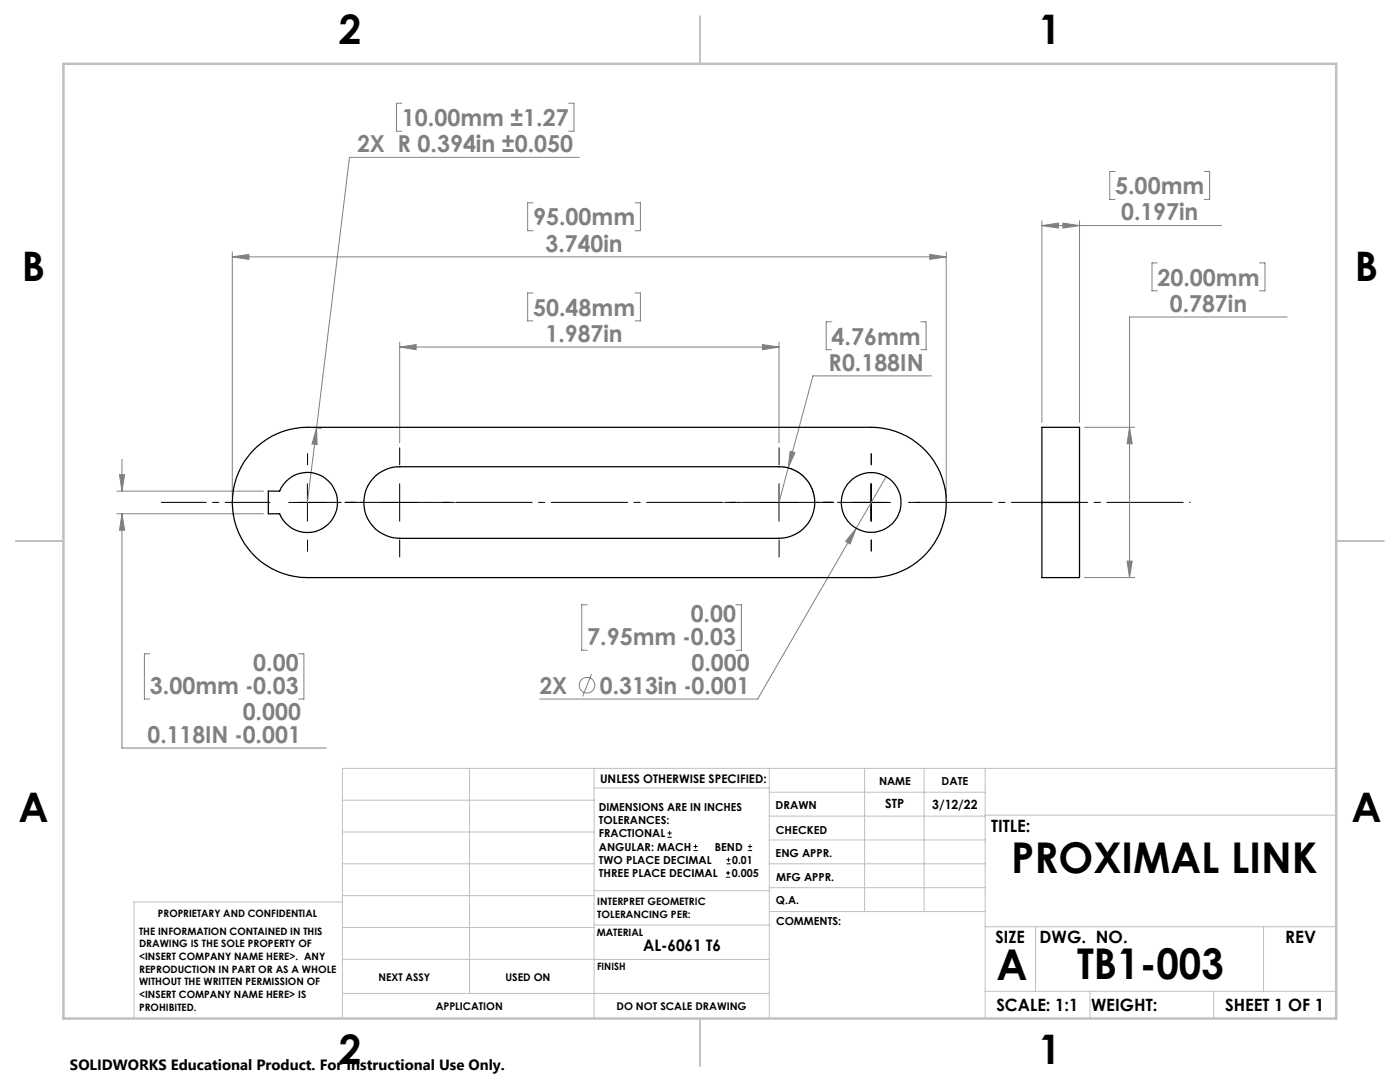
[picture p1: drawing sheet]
<svg xmlns="http://www.w3.org/2000/svg" width="279mm" height="216mm" viewBox="0 0 279 216" stroke-linecap="round" stroke-linejoin="round" font-family="sans-serif">
<g fill="none" stroke="#808080" stroke-width=".2">
<path d="M80.2 20.6h-1.1v5.6h1.1M113.5 20.6h1v5.6h-1M115.6 31.4h-45.9l-8.4 68.9M222.5 34.2h-1v5.6h1M240.3 34.2h1.1v5.6h-1.1M46.4 51.3l3.3-.5v1zM46.4 50.3v49M46.4 51.3h142.4M106.4 40.5h-1.1v5.5h1.1M106.4 58.5h-1.1v5.5h1.1M126.8 40.5h1v5.5h-1M126.8 58.5h1v5.5h-1"/>
<path d="M185.6 50.8l3.2 .5-3.2 .5zM188.8 50.3v49M207.9 45l3.3-.5v1zM207.9 44v40.3M207.9 45h35.9M212.1 44.5l3.3 .5-3.3 .5zM215.4 44v40.3M231 52.5h-1.1v5.5h1.1M251.4 52.5h1v5.5h-1M79.8 69.3l3.2-.5v1zM79.8 68.3v20.1M79.8 69.3h75.7"/>
<path d="M152.2 68.8l3.3 .5-3.3 .5zM155.5 68.3v20.1M165.9 64.2h-1v5.6h1M183.8 64.2h1v5.6h-1M185.9 75h-23.7l-6.7 25.3M256.9 63.3h-31.5v52M23.4 98h29.2M23.8 94.7h1.1l-.6 3.3zM24.3 91.7v6.3M62.4 85.3l1.8 .2M63.2 85.4l.1 3.3-1-.1zM156.4 93.2a7.1 7.1 0 0 1 6.1 6.1"/>
<path d="M157.7 90l.9 .3-1.3 3zM176.8 95.1l-25.6 44.4h-43.5M216.4 85.3h10M225.4 85.3l.6 3.2h-1.1zM23.4 102.5h29.2M24.3 102.5l.6 3.3h-1.1zM24.3 102.5v46.8h40.8M170.9 105.4l-1.2 3.1-.9-.5zM216.4 115.3h10M224.9 112h1.1l-.6 3.3zM29.9 130.5h-1.1v9h1.1M59.6 130.5h1v9h-1"/>
<path d="M117.2 120.7h-1.1v9.1h1.1M118 134.5l-1.7 4.5M146.9 120.7h1.1v9.1h-1.1"/>
<circle cx="117.2" cy="136.7" r="1.55"/>
</g>
<g fill="none" stroke="#000" stroke-width=".2">
<path d="M61.3 96.5v7.5M79.8 96.5v7.5M155.5 96.5v7.5M173.8 96.5v7.5M57.6 100.3h7.5M76 100.3h7.5M151.7 100.3h7.5M170.1 100.3h7.5M133.2 167.1h.9M133.2 166.2h.9M133.6 165.8v.9M138.4 169.7h.8"/>
<path d="M138.4 168.9h.8M138.8 168.5v.8M144.9 175h.8M144.9 174.2h.8M145 172.4h.8M145 171.6h.8M145.3 173.8v.8M145.4 171.1v.9M149.3 169.7h.8M149.3 168.9h.8M149.7 168.5v.8"/>
</g>
<path d="M59.4 100.2h116.5" fill="none" stroke="#000" stroke-width=".2" stroke-dasharray="15.2 1.3 1.3 1.3" stroke-dashoffset="6.5"/>
<g fill="none" stroke="#000" stroke-width=".2" stroke-dasharray="15.2 1.3 1.3 1.3">
<path d="M61.4 92.7v-2.2M79.8 92.7v-3.4M155.5 92.7v-3.4M173.9 92.7v-2.2M61.4 107.7v2.3M68.9 100.2h2.2M72.3 100.2h-3.4M79.8 107.7v3.4M87.3 100.2h3.4M148 100.2h-3.4M155.5 107.7v3.4M163 100.2h3.4"/>
<path d="M166.4 100.2h-2.2M173.9 107.7v2.3M181.4 100.2h2.2"/>
</g>
<path d="M181.4 100.2h56.1" fill="none" stroke="#000" stroke-width=".2" stroke-dasharray="15.2 1.3 1.3 1.3" stroke-dashoffset="-1.4"/>
<path d="M53.9 100.2h-21.7" fill="none" stroke="#000" stroke-width=".2" stroke-dasharray="15.2 1.3 1.3 1.3" stroke-dashoffset="6.3"/>
<g fill="none" stroke="#c0c0c0" stroke-width=".2">
<path d="M68.3 159.7h50.3M93.7 153.3v44.9M118.6 153.3v49.9M118.6 157.2h34.9M153.5 153.3v49.9M153.5 158.1h43.1M172.5 153.3v28.6M184.4 153.3v28.6M196.6 153.3v49.9M266.7 153.3h-198.4v49.9M68.3 178.7h50.3M68.3 172.4h50.3"/>
<path d="M68.3 166h50.3M68.3 180h-41.6v23.2M118.6 177.7h35M153.5 167.6h43.1M153.5 162.8h43.1M153.5 172.4h43.1M153.5 177.1h43.1M196.6 162.7h70.1M68.3 198.2h85.2M68.3 191.4l85.2 .1M68.3 185.1h50.3M118.6 184.6h35"/>
<path d="M153.6 181.9h43M196.6 197.8h70.1M196.6 184.9h70.1M206.7 184.9v12.9M217.5 197.8v5.4M242.2 197.8v5.4M252.2 184.9v12.9"/>
</g>
<path d="M139.7 3.2v9.5M3.1 107.9h9.6M266.7 107.9h9.5M139.7 203.2v9.6" fill="none" stroke="#c0c0c0" stroke-width=".25"/>
<path d="M12.7 12.7h254v190.5h-254z" fill="none" stroke="#c0c0c0" stroke-width=".5"/>
<path d="M63.2 85.4l-.9 3.2 1 .1zM46.4 51.3l3.3-.5v1zM185.6 50.8l3.2 .5-3.2 .5zM79.8 69.3l3.2-.5v1zM152.2 68.8l3.3 .5-3.3 .5zM170.9 105.4l-2.1 2.6 .9 .5zM157.7 90l-.4 3.3 1.3-3zM23.8 94.7h1.1l-.6 3.3zM24.3 102.5l.6 3.3h-1.1zM224.9 112h1.1l-.6 3.3zM225.4 85.3l.6 3.2h-1.1zM207.9 45l3.3-.5v1zM212.1 44.5l3.3 .5-3.3 .5z" fill="#808080"/>
<g fill="none" stroke="#000" stroke-width=".25">
<path d="M50.3 90.1a15.1 15.1 0 0 1 11-4.8h112.5a15 15 0 0 1 15 15 15 15 0 0 1-15 15h-112.5a15 15 0 0 1-13.7-9 15 15 0 0 1 2.7-16.2zM53.6 98h2.2a6 6 0 0 1 9.2-2.5 6 6 0 0 1 0 9.5 6 6 0 0 1-9.2-2.5h-2.2zM75 94.9a7.4 7.4 0 0 1 4.8-1.8h75.7a7.1 7.1 0 0 1 7.1 7.2 7.1 7.1 0 0 1-7.1 7.1h-75.7a7.2 7.2 0 0 1-6.7-4.6 7.2 7.2 0 0 1 1.9-7.9zM207.9 100.3v-15h7.5v15M207.9 100.3v15h7.5v-15M207.9 100.3h7.5"/>
<circle cx="173.9" cy="100.3" r="6"/>
</g>
<g font-size="8.5">
<text x="201.8" y="174.2">PROXIMAL LINK</text>
<text x="198.9" y="195.5">A</text>
<text x="215" y="195.4">TB1-003</text>
</g>
<g font-size="8.1">
<text x="67.6" y="8.9">2</text>
<text x="207.3" y="8.9">1</text>
<text x="4.4" y="56.2">B</text>
<text x="270.4" y="56.2">B</text>
<text x="3.7" y="164.1">A</text>
<text x="269.7" y="164.1">A</text>
<text x="67.6" y="212.4">2</text>
<text x="207.3" y="212.4">1</text>
</g>
<g font-size="4.7" fill="#808080">
<text x="80.2" y="25.1">10.00mm ±1.27</text>
<text x="71.4" y="30.3">2X R 0.394in ±0.050</text>
<text x="222.6" y="38.8">5.00mm</text>
<text x="106.4" y="45">95.00mm</text>
<text x="223.7" y="44">0.197in</text>
<text x="108.9" y="50.2">3.740in</text>
<text x="231" y="57">20.00mm</text>
<text x="106.4" y="63">50.48mm</text>
<text x="233.5" y="62.2">0.787in</text>
<text x="108.9" y="68.2">1.987in</text>
<text x="166" y="68.7">4.76mm</text>
<text x="165.4" y="74">R0.188IN</text>
<text x="137.8" y="124.2">0.00</text>
<text x="117.2" y="128.7">7.95mm -0.03</text>
<text x="50.6" y="133.9">0.00</text>
<text x="138" y="133.9">0.000</text>
<text x="29.9" y="138.4">3.00mm -0.03</text>
<text x="48.4" y="143.7">0.000</text>
<text x="107.7" y="138.4">2X</text>
<text x="119.7" y="138.5">0.313in -0.001</text>
<text x="29.4" y="148.2">0.118IN -0.001</text>
</g>
<g font-size="3.4">
<text x="197.8" y="166">TITLE:</text>
<text x="198.7" y="188.1">SIZE</text>
<text x="207.5" y="188.1">DWG. NO.</text>
<text x="256.5" y="188.2">REV</text>
<text x="198.8" y="201.7">SCALE: 1:1</text>
<text x="217.7" y="201.8">WEIGHT:</text>
<text x="244.5" y="201.7">SHEET 1 OF 1</text>
</g>
<text font-size="3.2" x="128.3" y="189.8">AL-6061 T6</text>
<text font-size="3" x="14" y="213.5">SOLIDWORKS Educational Product. For Instructional Use Only.</text>
<g font-size="2.5">
<text x="176.7" y="161.3">STP</text>
<text x="186.1" y="161.4">3/12/22</text>
</g>
<text font-size="2.4" x="119.8" y="156.2">UNLESS OTHERWISE SPECIFIED:</text>
<g font-size="2.2">
<text x="119.5" y="161.8">DIMENSIONS ARE IN INCHES</text>
<text x="154.8" y="161.4">DRAWN</text>
<text x="175.4" y="156.6">NAME</text>
<text x="187.9" y="156.7">DATE</text>
<text x="119.5" y="164.4">TOLERANCES:</text>
<text x="119.5" y="167.1">FRACTIONAL</text>
<text x="154.9" y="166.3">CHECKED</text>
<text x="119.5" y="169.7">ANGULAR: MACH</text>
<text x="119.5" y="172.4">TWO PLACE DECIMAL</text>
<text x="142.6" y="169.7">BEND</text>
<text x="146.1" y="172.4">0.01</text>
<text x="154.8" y="171">ENG APPR.</text>
<text x="119.5" y="175">THREE PLACE DECIMAL</text>
<text x="146" y="175">0.005</text>
<text x="154.9" y="175.7">MFG APPR.</text>
<text x="154.9" y="180.4">Q.A.</text>
<text x="154.9" y="184.6">COMMENTS:</text>
</g>
<g font-size="2.1">
<text x="75.5" y="195.7">NEXT ASSY</text>
<text x="100.9" y="195.7">USED ON</text>
<text x="86.9" y="201.5">APPLICATION</text>
<text x="123" y="201.6">DO NOT SCALE DRAWING</text>
</g>
<g font-size="2">
<text x="31.5" y="182.9">PROPRIETARY AND CONFIDENTIAL</text>
<text x="119.2" y="180.6">INTERPRET GEOMETRIC</text>
<text x="119.2" y="183.1">TOLERANCING PER:</text>
<text x="27.8" y="186.5">THE INFORMATION CONTAINED IN THIS</text>
<text x="27.8" y="189">DRAWING IS THE SOLE PROPERTY OF</text>
<text x="27.8" y="191.6">&lt;INSERT COMPANY NAME HERE&gt;. ANY</text>
<text x="119.1" y="186.7">MATERIAL</text>
<text x="27.8" y="194.1">REPRODUCTION IN PART OR AS A WHOLE</text>
<text x="27.8" y="196.6">WITHOUT THE WRITTEN PERMISSION OF</text>
<text x="119.1" y="193.5">FINISH</text>
<text x="27.8" y="199.1">&lt;INSERT COMPANY NAME HERE&gt; IS</text>
<text x="27.8" y="201.7">PROHIBITED.</text>
</g>
</svg>
